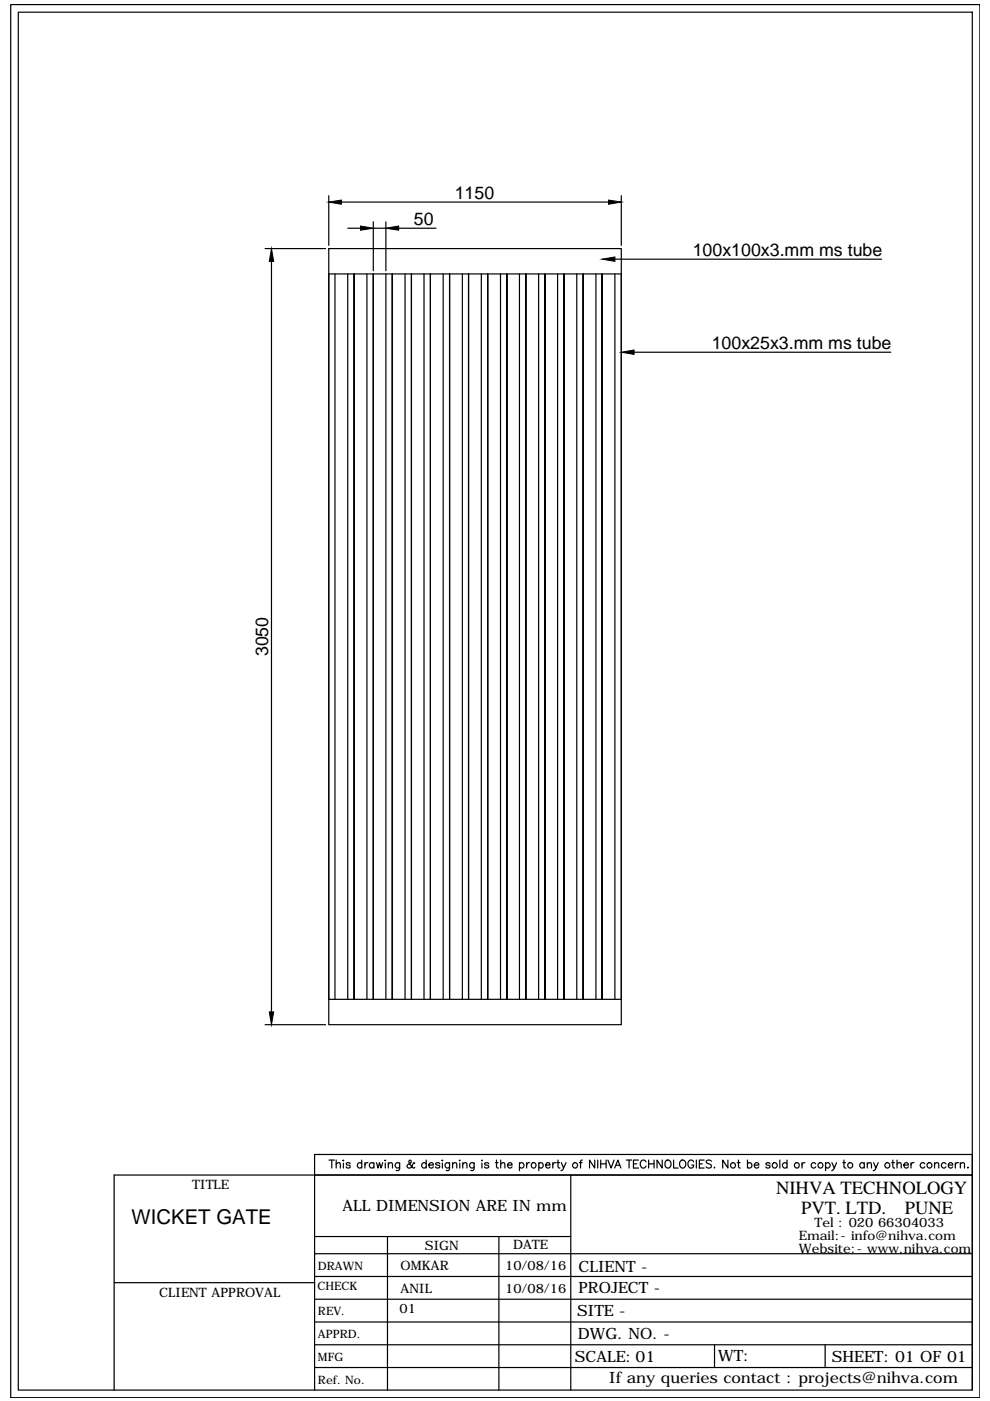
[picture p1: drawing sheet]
<svg xmlns="http://www.w3.org/2000/svg" width="210mm" height="297mm" viewBox="0 0 210 297" stroke-linecap="round" stroke-linejoin="round" font-family="sans-serif">
<!-- layer: 0 -->
<g fill="none" stroke="#000" stroke-width=".25">
<path d="M2.3 1h205.5v295.3h-205.5zM3.9 2.6h202.2v292.1h-202.2zM56.2 52.7h12.8M57.6 55.4v159.1M69.7 52.7h62v164.6h-62zM69.7 58.1h62v153.8h-62zM69.7 41.5v10.5M71 58.1v153.8M72.4 42.8h56.6M73.7 58.1v153.8M73.7 48.4h2.7M77.8 58.1v153.8"/>
<path d="M79.1 47v10.4M79.1 48.4h2.7M81.8 47v10.4M81.8 58.1v153.8M84.5 48.4h7.9M85.9 58.1v153.8M89.9 58.1v153.8M94 58.1v153.8M98 58.1v153.8M102.1 58.1v153.8M106.1 58.1v153.8M110.1 58.1v153.8"/>
<path d="M114.2 58.1v153.8M118.2 58.1v153.8M122.3 58.1v153.8M126.4 58.1v153.8M130.4 54.9h56.5M130.4 58.1v153.8M131.7 41.5v10.5M134.4 74.7h54.5M56.2 217.3h12.8M75.1 211.9v-153.8v153.8M79.1 211.9v-153.8v153.8M83.2 211.9v-153.8v153.8"/>
<path d="M87.2 211.9v-153.8v153.8M91.3 211.9v-153.8v153.8M95.3 211.9v-153.8v153.8M99.3 211.9v-153.8v153.8M103.4 211.9v-153.8v153.8M107.5 211.9v-153.8v153.8M111.5 211.9v-153.8v153.8M115.6 211.9v-153.8v153.8M119.6 211.9v-153.8v153.8M123.6 211.9v-153.8v153.8M127.7 211.9v-153.8v153.8M66.7 249.1v45.6"/>
<path d="M69.8 246h1.1M70.3 246v1.7M71.3 246.8l.4-.3 .4 .1 .1 1.1M71.3 246v1.7M72.8 246v.1zM72.8 246.6v1.1M74.2 246.8a.47 .47 0 0 0-.4-.3 .47 .47 0 0 0-.4 .3l.2 .2 .6 .1v.3a.47 .47 0 0 1-.4 .3 .47 .47 0 0 1-.4-.3M76.7 246.8a.52 .52 0 0 0-.8-.1 .52 .52 0 0 0 0 .8 .52 .52 0 0 0 .8-.1M76.7 246v1.7M77.4 246.5v1.2M78 246.5a.52 .52 0 0 0-.6 .5M79.3 246.8a.54 .54 0 0 0-.8-.1 .54 .54 0 0 0 0 .8 .54 .54 0 0 0 .8-.1"/>
<path d="M79.3 246.5v1.2M79.8 246.5l.4 1.2 .3-1.2 .3 1.2 .3-1.2M81.7 246v.1zM81.7 246.6v1.1M82.3 246.8l.4-.3 .4 .1 .1 1.1M82.3 246.5v1.2M84.7 246.5v1.3a.45 .45 0 0 1-.7 .3M84.7 246.8a.54 .54 0 0 0-.8-.1 .54 .54 0 0 0 0 .8 .54 .54 0 0 0 .8-.1M87.9 246.7l-.2-.2-.3 .6a.57 .57 0 0 1-.5 .6 .57 .57 0 0 1-.6-.4l.2-.4 .6-.4a.33 .33 0 0 0-.2-.5h-.1a1.43 1.43 0 0 0 .9 1.7l.2-.2M90.4 246.8a.54 .54 0 0 0-.8-.1 .54 .54 0 0 0 0 .8 .54 .54 0 0 0 .8-.1M90.4 246v1.7M90.9 247h1a.5 .5 0 0 0-.6-.5 .5 .5 0 0 0-.4 .6 .52 .52 0 0 0 .4 .6 .52 .52 0 0 0 .6-.3"/>
<path d="M93.2 246.8a.51 .51 0 0 0-.8 0l.2 .2 .6 .1v.3a.51 .51 0 0 1-.8 0M93.8 246v.1zM93.8 246.6v1.1M95.3 246.5l-.1 1.5-.2 .2-.4-.1M95.3 246.8a.54 .54 0 0 0-.8-.1 .54 .54 0 0 0 0 .8 .54 .54 0 0 0 .8-.1M96 246.8l.4-.3 .4 .1v1.1M96 246.5v1.2M97.5 246v.1zM97.5 246.6v1.1M98.1 246.8l.4-.3 .4 .1 .1 1.1M98.1 246.5v1.2M100.5 246.5l-.1 1.5-.2 .2-.4-.1"/>
<path d="M100.5 246.8a.54 .54 0 0 0-.8-.1 .54 .54 0 0 0 0 .8 .54 .54 0 0 0 .8-.1M102.2 246v.1zM102.2 246.6v1.1M103.6 246.8a.5 .5 0 0 0-.4-.3 .5 .5 0 0 0-.5 .3l.3 .2 .5 .1 .1 .3a.5 .5 0 0 1-.4 .3 .5 .5 0 0 1-.5-.3M105.1 246.5h.5M105.3 246v1.3l.1 .3 .3 .1M106.2 246.8l.4-.3 .4 .1v1.1M106.2 246v1.7M107.6 247h1a.52 .52 0 0 0-.8-.5 .52 .52 0 0 0-.1 .9 .51 .51 0 0 0 .9 0M110.1 246.8a.54 .54 0 0 1 .8-.1 .54 .54 0 0 1 0 .8 .54 .54 0 0 1-.8-.1M110.1 246.5v1.7M111.7 246.5v1.2"/>
<path d="M112.3 246.5a.56 .56 0 0 0-.6 .5M114.2 246.8a.52 .52 0 0 1 .8-.1 .52 .52 0 0 1 0 .8 .52 .52 0 0 1-.8-.1M114.2 246.5v1.7M115.7 247h.9a.47 .47 0 0 0-.5-.5 .47 .47 0 0 0-.4 .5v.1a.49 .49 0 0 0 .3 .5 .49 .49 0 0 0 .6-.2M117.2 246.5v1.2M117.8 246.5a.52 .52 0 0 0-.6 .5M118.1 246.5h.5M118.3 246v1.3l.1 .3 .3 .1M119 246.5l.5 1.2 .5-1.2M119.5 247.7l-.1 .2-.5 .3M121 249.1v45.6M122.8 246.5h.6"/>
<path d="M123.5 246h-.3l-.1 .3v1.4M126.1 246v1.7l-1.1-1.7v1.7M126.7 246v1.7M127.4 246v1.7M127.4 246.8h1.1M128.5 246v1.7M128.9 246l.7 1.7 .6-1.7M130.3 247.7l.7-1.7 .6 1.7M130.6 247.1h.8M132.8 246h1.1M133.4 246v1.7M134.3 246.8h.7"/>
<path d="M135.4 246h-1.1v1.7h1.1M137 246.3a.64 .64 0 0 0-.7-.3 .64 .64 0 0 0-.6 .6v.4a.63 .63 0 0 0 .6 .7 .63 .63 0 0 0 .7-.5M137.5 246.8h1.2M137.5 246v1.7M138.7 246v1.7M140.4 246v1.7l-1.1-1.7v1.7M141.1 246.2a.63 .63 0 0 1 .7-.2 .63 .63 0 0 1 .5 .6v.4a.64 .64 0 0 1-.7 .7 .64 .64 0 0 1-.6-.7zM142.8 246v1.7h1M144.3 246.2a.63 .63 0 0 1 .7-.2 .63 .63 0 0 1 .4 .6v.4a.66 .66 0 0 1-.7 .7 .66 .66 0 0 1-.6-.7zM147.1 246.3a.58 .58 0 0 0-.8-.3 .89 .89 0 0 0-.5 .9 .89 .89 0 0 0 .9 .8 .51 .51 0 0 0 .4-.7h-.4M147.6 246v1.7M148.3 246.8h.6"/>
<path d="M149.3 246h-1v1.7h1M150.8 246.2a.61 .61 0 0 0-.6-.3 .61 .61 0 0 0-.5 .4l.2 .3 .8 .3 .1 .5a.69 .69 0 0 1-1.1 0M151.4 247.6h.1zM154.3 246v1.7l-1.1-1.7v1.7M156.3 246.5h.6M156.6 246v1.3l.1 .3 .3 .1M158.5 246.8a.52 .52 0 0 1 .7-.1 .52 .52 0 0 1 0 .8 .52 .52 0 0 1-.7-.1M158.5 246v1.7M159.9 247h1a.5 .5 0 0 0-.6-.5 .5 .5 0 0 0-.4 .6 .52 .52 0 0 0 .4 .6 .52 .52 0 0 0 .6-.3M163.3 246.8a.51 .51 0 0 0-.9 0l.2 .2 .6 .1 .1 .3a.51 .51 0 0 1-.9 0M165.3 246v1.7M166.9 246.8a.54 .54 0 0 0-.8-.1 .54 .54 0 0 0 0 .8 .54 .54 0 0 0 .8-.1"/>
<path d="M166.9 246v1.7M170 246.5v1.2M170.7 246.5a.52 .52 0 0 0-.7 .5M173 246.8a.54 .54 0 0 0-.8-.1 .54 .54 0 0 0 0 .8 .54 .54 0 0 0 .8-.1M175 246.8a.54 .54 0 0 1 .8-.1 .54 .54 0 0 1 0 .8 .54 .54 0 0 1-.8-.1M175 246.5v1.7M176.4 246.5l.5 1.2 .5-1.2M176.9 247.7l-.6 .5M178.7 246.5h.6M178.9 246v1.3l.1 .3 .4 .1M183.2 246.8a.54 .54 0 0 0-.8-.1 .54 .54 0 0 0 0 .8 .54 .54 0 0 0 .8-.1M183.2 246.5v1.2"/>
<path d="M183.9 246.8l.4-.3 .4 .1 .1 1.1M183.9 246.5v1.2M185.2 246.5l.5 1.2 .5-1.2M185.7 247.7l-.3 .4-.2 .1M189 246.5h.6M189.3 246v1.3l.1 .3 .3 .1M190.2 246.8l.4-.3 .4 .1 .1 1.1M190.2 246v1.7M191.6 247h1a.5 .5 0 0 0-.6-.5 .5 .5 0 0 0-.4 .6 .52 .52 0 0 0 .4 .6 .52 .52 0 0 0 .6-.3M193.2 246.5v1.2M193.8 246.5a.52 .52 0 0 0-.6 .5M196.1 246.8a.54 .54 0 0 0-.8-.1 .54 .54 0 0 0 0 .8 .54 .54 0 0 0 .8-.1"/>
<path d="M198.1 246.8l.5-.3 .4 .1v1.1M198.1 246.5v1.2M200.6 246.8a.54 .54 0 0 0-.8-.1 .54 .54 0 0 0 0 .8 .54 .54 0 0 0 .8-.1M201.1 247h.9a.49 .49 0 0 0-.5-.5 .49 .49 0 0 0-.4 .6 .49 .49 0 0 0 .3 .5 .49 .49 0 0 0 .6-.2M202.6 246.5v1.2M203.2 246.5a.57 .57 0 0 0-.6 .5M203.6 246.8l.4-.3 .4 .1 .1 1.1M203.6 246.5v1.2M205.1 247.6h.2zM24.2 271.9h42.5M66.7 275.5h139.4M66.7 270.6h139.4"/>
<path d="M66.7 265.8h139.4M66.7 262.2h54.3M82.2 262.2v32.5M105.8 262.2v32.5M24.2 294.7v-45.6h181.9h-139.4v-4.3h139.4v49.9M66.7 280.3h139.4M66.7 285.1h139.4M66.7 289.9h139.4M151.5 285.1v4.8M174.9 285.1v4.8"/>
<circle cx="113.1" cy="247" r=".55"/>
<circle cx="121.9" cy="247.1" r=".56"/>
<circle cx="155.4" cy="247.1" r=".56"/>
<circle cx="164.3" cy="247.1" r=".56"/>
<circle cx="169" cy="247.1" r=".56"/>
<circle cx="174" cy="247.1" r=".56"/>
<circle cx="180.3" cy="247.1" r=".56"/>
<circle cx="188.1" cy="247.1" r=".56"/>
<circle cx="197.1" cy="247.1" r=".56"/>
</g>
<path d="M57.6 52.7l.4 2.7h-.9zM69.7 42.8l2.7-.4v.9zM76.4 47.9l2.7 .5-2.7 .4zM81.8 48.4l2.7-.5v.9zM129 42.4l2.7 .4-2.7 .5zM127.7 54.9l2.7-.4v.9zM131.7 74.7l2.7-.5v.9zM57.1 214.5h.9l-.4 2.8z" fill="#000" stroke="#000" stroke-width=".21"/>
<text font-size="4.3" x="27.9" y="259.5">WICKET GATE</text>
<g font-size="3.9">
<text x="164.5" y="253.2">NIHVA TECHNOLOGY</text>
<text x="169.8" y="257.3">PVT. LTD.</text>
<text x="191.8" y="257.3">PUNE</text>
</g>
<g font-size="3.8">
<text x="87.7" y="47.7">50</text>
<text x="96.4" y="42.1">1150</text>
<text x="146.9" y="54.2">100x100x3.mm ms tube</text>
<text x="150.9" y="74">100x25x3.mm ms tube</text>
<text x="56.8" y="139.1" transform="rotate(-90 56.8 139.1)">3050</text>
</g>
<g font-size="3.3">
<text x="72.6" y="256.7">ALL DIMENSION ARE IN mm</text>
<text x="122.7" y="269.7">CLIENT -</text>
<text x="122.7" y="274.2">PROJECT -</text>
<text x="122.4" y="279">SITE -</text>
<text x="122.5" y="283.8">DWG. NO. -</text>
<text x="121.9" y="288.7">SCALE: 01</text>
<text x="129.2" y="293.2">If any queries contact : projects@nihva.com</text>
<text x="152.3" y="288.6">WT:</text>
<text x="176.4" y="288.7">SHEET: 01 OF 01</text>
</g>
<g font-size="2.8">
<text x="40.8" y="252.1">TITLE</text>
<text x="169.4" y="262.9">Email:- info@nihva.com</text>
<text x="172.7" y="260.2">Tel : 020 66304033</text>
<text x="84.9" y="269.4">OMKAR</text>
<text x="90.1" y="265.1">SIGN</text>
<text x="107.1" y="269.4">10/08/16</text>
<text x="108.8" y="264.9">DATE</text>
<text x="169.4" y="265.6">Website:- www.nihva.com</text>
<text x="33.8" y="275.1">CLIENT APPROVAL</text>
<text x="84.9" y="274.2">ANIL</text>
<text x="107.1" y="274.2">10/08/16</text>
<text x="84.7" y="278.4">01</text>
</g>
<g font-size="2.5">
<text x="67.4" y="269.2">DRAWN</text>
<text x="67.3" y="273.5">CHECK</text>
<text x="67.4" y="278.9">REV.</text>
<text x="67.4" y="283.7">APPRD.</text>
<text x="67.4" y="288.5">MFG</text>
<text x="67.4" y="293.4">Ref. No.</text>
</g>
</svg>
